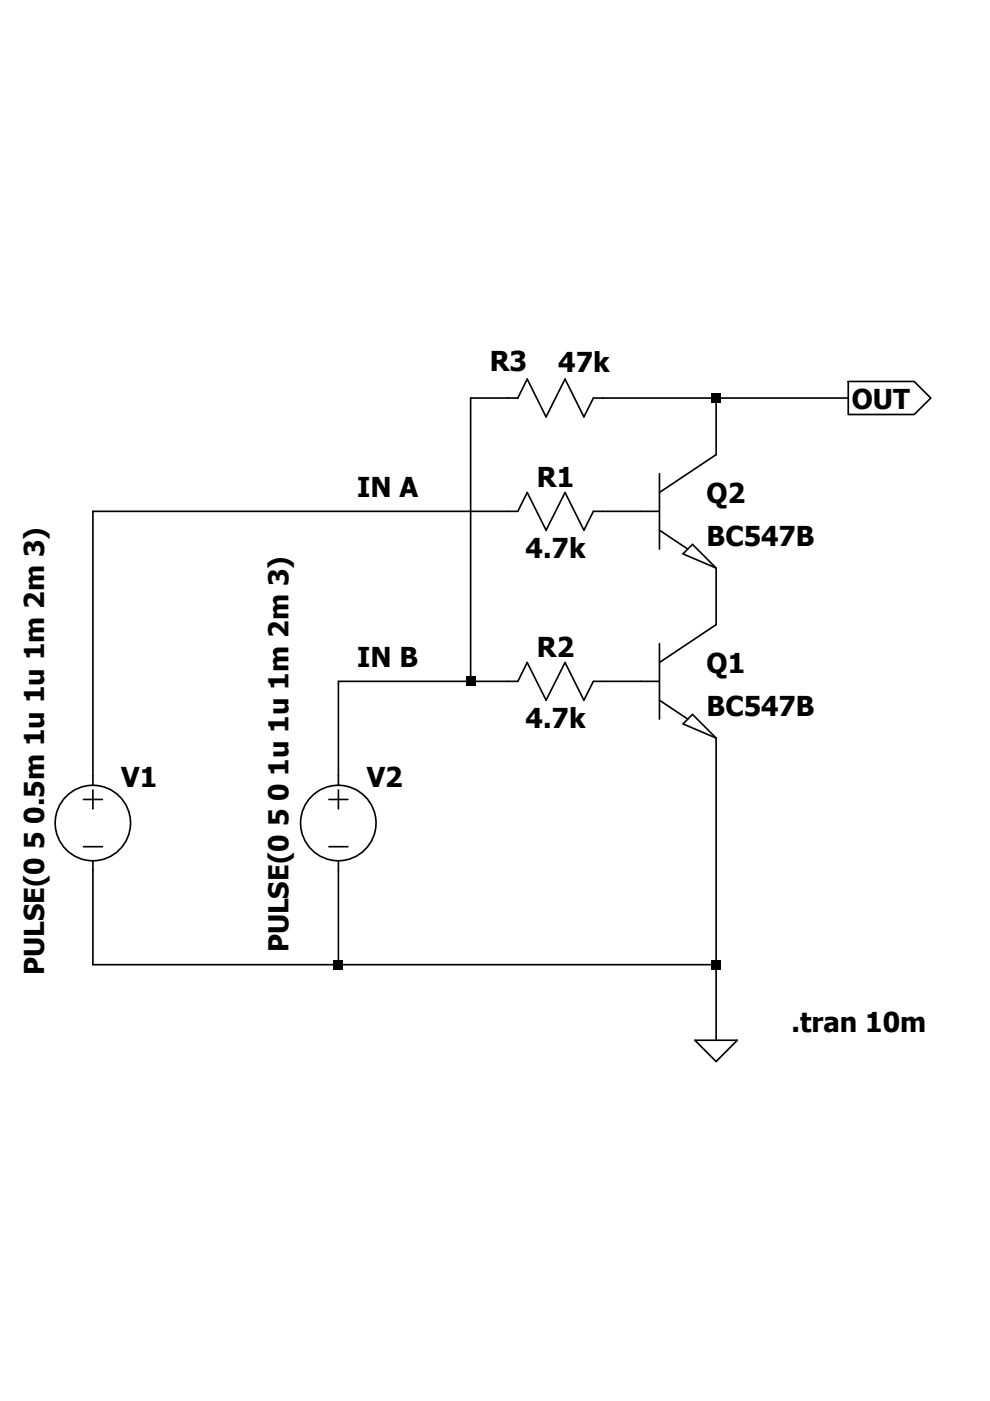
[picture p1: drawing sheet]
Version 4
SHEET 1 1872 1076
WIRE -48 -208 -80 -208
WIRE 128 -208 32 -208
WIRE 240 -208 128 -208
WIRE 128 -160 128 -208
WIRE -48 -112 -400 -112
WIRE 64 -112 32 -112
WIRE 128 -16 128 -64
WIRE -80 32 -80 -208
WIRE -80 32 -192 32
WIRE -48 32 -80 32
WIRE 64 32 32 32
WIRE -400 112 -400 -112
WIRE -192 112 -192 32
WIRE -400 272 -400 192
WIRE -192 272 -192 192
WIRE -192 272 -400 272
WIRE 128 272 128 80
WIRE 128 272 -192 272
WIRE 128 336 128 272
FLAG 240 -208 OUT
IOPIN 240 -208 Out
FLAG 128 336 0
SYMBOL npn 64 -16 R0
SYMATTR InstName Q1
SYMATTR Value BC547B
SYMBOL npn 64 -160 R0
SYMATTR InstName Q2
SYMATTR Value BC547B
SYMBOL voltage -192 96 R0
WINDOW 123 0 0 Left 0
WINDOW 39 0 0 Left 0
WINDOW 3 -51 -170 VRight 2
SYMATTR Value PULSE(0 5 0 1u 1u 1m 2m 3)
SYMATTR InstName V2
SYMBOL res 48 16 R90
WINDOW 0 0 56 VBottom 2
WINDOW 3 32 56 VTop 2
SYMATTR InstName R2
SYMATTR Value 4.7k
SYMBOL res 48 -128 R90
WINDOW 0 0 56 VBottom 2
WINDOW 3 32 56 VTop 2
SYMATTR InstName R1
SYMATTR Value 4.7k
SYMBOL voltage -400 96 R0
WINDOW 123 0 0 Left 0
WINDOW 39 0 0 Left 0
WINDOW 3 -50 -195 VRight 2
SYMATTR Value PULSE(0 5 0.5m 1u 1u 1m 2m 3)
SYMATTR InstName V1
SYMBOL res 48 -224 R90
WINDOW 0 -2 96 VBottom 2
WINDOW 3 -29 32 VTop 2
SYMATTR InstName R3
SYMATTR Value 47k
TEXT 192 320 Left 2 !.tran 10m
TEXT -176 -128 Left 2 ;IN A
TEXT -176 8 Left 2 ;IN B
